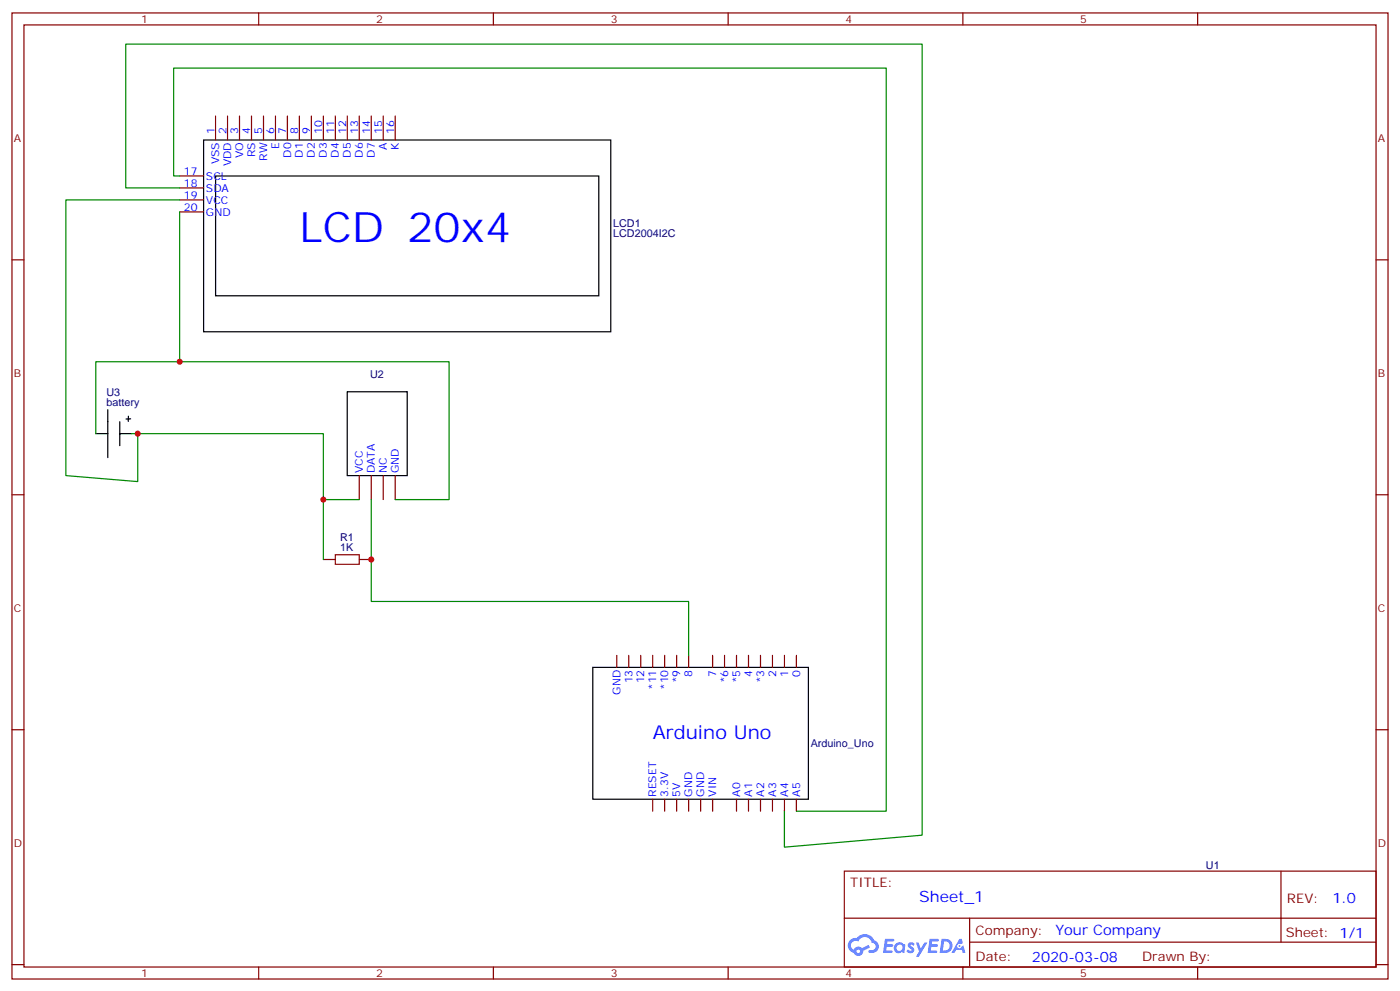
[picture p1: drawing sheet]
<svg xmlns="http://www.w3.org/2000/svg" width="412mm" height="292mm" viewBox="0 0 412 292" stroke-linecap="round" stroke-linejoin="round" font-family="sans-serif">
<g fill="none" stroke="#870000" stroke-width=".35">
<path d="M3.5 3.8h405.4v284.3h-405.4zM7.1 7.3h398.2v277.3h-398.2zM76.2 3.8v3.5M145.3 3.8v3.5M214.5 3.8v3.5M283.6 3.8v3.5M352.8 3.8v3.5M3.5 76.5h3.6M405.3 76.5h3.6M3.5 145.6h3.6M405.3 145.6h3.6M3.5 214.8h3.6"/>
<path d="M405.3 214.8h3.6M248.7 256.4h156.6v28.2h-156.6zM377.3 256.4v20.9M248.7 270.2h156.5M285.6 277.3h119.6M285.6 270.2v14.2M3.5 283.9h3.6M76.2 284.6v3.5M145.3 284.6v3.5M214.5 284.6v3.5M283.6 284.6v3.5M352.8 284.6v3.5"/>
<path d="M405.3 283.9h3.6"/>
</g>
<g fill="#5487ff">
<path d="M267.7 277.6a1.22 1.22 0 0 1 1.7 .2l-.4 .6a.47 .47 0 0 0-.3-.4 .47 .47 0 0 0-.5 .2l.1 .2a1.14 1.14 0 0 1 .8 1.8 1.14 1.14 0 0 1-1.9 0l-.2-.2 .5-.6 .7 .5a.29 .29 0 0 0 .3-.3 .29 .29 0 0 0-.2-.3 1.04 1.04 0 0 1-.6-1.7z"/>
<path d="M260.7 276.3h2.4l.3 .2-.2 .5-1.8 .1-.1 .8h1.5l.3 .4-.3 .4h-1.6l-.2 1.1h1.7l.2 .3-.2 .3-2.6 .1z"/>
<path d="M273.8 276.3h2.4l.3 .2-.1 .5-1.8 .1-.2 .8h1.6l.3 .4-.4 .4h-1.6l-.1 1.1h1.7l.2 .3-.2 .3-2.6 .1z"/>
<path d="M282.6 276.3h.7l.3 1.3-.6 .3a.69 .69 0 0 0-1 .3 .69 .69 0 0 0 .4 .9 .69 .69 0 0 0 .9-.6l.5-.2 .6 2.2h-.8l-.2-.9h-1.8l-.5 .9h-.8z"/>
<path d="M269.8 277.4h.8l.6 1.8 1.1-1.8h.9l-2.6 4.2h-.8l.9-1.5z"/>
<path d="M277.4 276.3l-.6 4.2h1.3a2.11 2.11 0 0 0 2.5-2.1 2.11 2.11 0 0 0-2.5-2.1zM278.1 277.1a1.39 1.39 0 0 1 1.7 1.4 1.39 1.39 0 0 1-1.8 1.3h-.3z"/>
<path d="M263.7 277.9a1.54 1.54 0 0 0-.1 2.2 1.54 1.54 0 0 0 2.2 .1l.6 .3 .3-2.3-.2-.3h-.4a1.49 1.49 0 0 0-2.4 0zM264 278.9a.94 .94 0 0 1 1.8 0 .94 .94 0 0 1-1.8 0z"/>
<path d="M250.4 276.7a2.18 2.18 0 0 0 1.1 3.7 1.44 1.44 0 0 0 1.6 .9 1.44 1.44 0 0 0 1.2-1.4l2-1.1-.5-.7-1.9 1a1.47 1.47 0 0 0-2.4 .4 1.39 1.39 0 0 1-.7-1.9 1.39 1.39 0 0 1 2-.5 2.12 2.12 0 0 1 2.2-1.3 2.12 2.12 0 0 1 1.9 1.7 1.14 1.14 0 0 1 1.1 1.4 1.14 1.14 0 0 1-1.7 .7 .43 .43 0 0 0-.5 .4 .43 .43 0 0 0 .4 .5 1.98 1.98 0 0 0 2.5-1.2 1.98 1.98 0 0 0-1.2-2.6 3.1 3.1 0 0 0-5.3-.6l-.9 .1zM252.3 280a.55 .55 0 0 1 1.1 0 .55 .55 0 0 1-1.1 0z"/>
<circle cx="282.6" cy="278.4" r=".26"/>
</g>
<path d="M60 41.2h119.9v56.4h-119.9zM63.5 51.8h112.9v35.3h-112.9zM102.3 115.3h17.6v24.7h-17.6zM28.2 127.6h3.5M31.7 120.6v14.1M35.3 124.1v7.1M35.3 127.6h3.5M37.8 122.5v1.5M38.5 123.3h-1.4M174.6 196.4h63.5v38.8h-63.5z" fill="none" stroke="#000" stroke-width=".35"/>
<g fill="none" stroke="#870000" stroke-width=".35">
<path d="M63.5 34.1v7.1M67 34.1v7.1M70.6 34.1v7.1M74.1 34.1v7.1M77.6 34.1v7.1M81.1 34.1v7.1M84.7 34.1v7.1M88.2 34.1v7.1M91.7 34.1v7.1M95.2 34.1v7.1M98.8 34.1v7.1M102.3 34.1v7.1"/>
<path d="M105.8 34.1v7.1M109.4 34.1v7.1M112.9 34.1v7.1M116.4 34.1v7.1M52.9 51.8h7.1M52.9 55.3h7.1M52.9 58.8h7.1M52.9 62.4h7.1M105.8 140v7M109.4 140v7M112.9 140v7M116.4 140v7"/>
<path d="M95.2 164.7h3.6M105.8 164.7h3.6M181.7 192.9v3.5M185.2 192.9v3.5M188.7 192.9v3.5M192.3 192.9v3.5M195.8 192.9v3.5M199.3 192.9v3.5M202.8 192.9v3.5M209.9 192.9v3.5M213.4 192.9v3.5M217 192.9v3.5"/>
<path d="M220.5 192.9v3.5M224 192.9v3.5M227.5 192.9v3.5M231.1 192.9v3.5M234.6 192.9v3.5M192.3 235.2v3.6M195.8 235.2v3.6M199.3 235.2v3.6M202.8 235.2v3.6M206.4 235.2v3.6M209.9 235.2v3.6M217 235.2v3.6"/>
<path d="M220.5 235.2v3.6M224 235.2v3.6M227.5 235.2v3.6M231.1 235.2v3.6M234.6 235.2v3.6"/>
</g>
<path d="M98.8 163.3h7v2.8h-7z" fill="none" stroke="#a10000" stroke-width=".35"/>
<circle cx="35.3" cy="127.6" r=".18" fill="#000"/>
<path d="M52.9 58.8h-33.5v81.2l21.2 1.7v-14.1M52.9 51.8h-1.7v-31.8h209.9v218.8h-26.5M52.9 55.3h-15.9v-42.3h234.6v232.8l-40.5 3.5v-10.5M52.9 62.4v44.1M28.2 127.6v-21.1h104.1v40.5h-15.9M38.8 127.6h56.4v37.1M95.2 147h10.6M109.4 147v30h93.4v15.9" fill="none" stroke="#008700" stroke-width=".35"/>
<g fill="#c00">
<circle cx="109.4" cy="164.7" r=".88"/>
<circle cx="95.3" cy="147" r=".88"/>
<circle cx="40.6" cy="127.6" r=".88"/>
<circle cx="52.9" cy="106.5" r=".88"/>
</g>
<text font-size="12.3" fill="#00f" x="88.2" y="71.2">LCD 20x4</text>
<text font-size="5.6" fill="#00f" x="192.3" y="217.6">Arduino Uno</text>
<text font-size="4.6" fill="#00f" x="270.8" y="265.4">Sheet_1</text>
<g font-size="4.2" fill="#00f">
<text x="392.5" y="265.7">1.0</text>
<text x="310.9" y="275.2">Your Company</text>
<text x="304" y="283">2020-03-08</text>
</g>
<g font-size="3.9" fill="#800">
<text x="250.5" y="261">TITLE:</text>
<text x="379.1" y="265.7">REV:</text>
<text x="287.4" y="275.2">Company:</text>
<text x="378.7" y="275.8">Sheet: 1/1</text>
<text x="287.4" y="282.9">Date:</text>
<text x="336.4" y="282.9">Drawn By:</text>
</g>
<g font-size="3.2" fill="#800">
<text x="41.6" y="6.8">1</text>
<text x="110.8" y="6.8">2</text>
<text x="179.9" y="6.8">3</text>
<text x="249.1" y="6.8">4</text>
<text x="318.2" y="6.8">5</text>
<text x="4.1" y="41.9">A</text>
<text x="405.9" y="41.9">A</text>
<text x="4.1" y="111.1">B</text>
<text x="405.9" y="111.1">B</text>
<text x="4.1" y="180.2">C</text>
<text x="405.9" y="180.2">C</text>
<text x="4.1" y="249.3">D</text>
<text x="405.9" y="249.3">D</text>
<text x="41.6" y="287.6">1</text>
<text x="110.8" y="287.6">2</text>
<text x="179.9" y="287.6">3</text>
<text x="249.1" y="287.6">4</text>
<text x="318.2" y="287.6">5</text>
</g>
<g font-size="3.2" fill="#00f">
<text x="63.1" y="39.4" transform="rotate(-90 63.1 39.4)">1</text>
<text x="66.7" y="39.4" transform="rotate(-90 66.7 39.4)">2</text>
<text x="70.2" y="39.4" transform="rotate(-90 70.2 39.4)">3</text>
<text x="73.7" y="39.4" transform="rotate(-90 73.7 39.4)">4</text>
<text x="77.3" y="39.4" transform="rotate(-90 77.3 39.4)">5</text>
<text x="80.8" y="39.4" transform="rotate(-90 80.8 39.4)">6</text>
<text x="84.3" y="39.4" transform="rotate(-90 84.3 39.4)">7</text>
<text x="87.8" y="39.4" transform="rotate(-90 87.8 39.4)">8</text>
<text x="91.4" y="39.4" transform="rotate(-90 91.4 39.4)">9</text>
<text x="94.9" y="39.4" transform="rotate(-90 94.9 39.4)">10</text>
<text x="98.4" y="39.4" transform="rotate(-90 98.4 39.4)">11</text>
<text x="102" y="39.4" transform="rotate(-90 102 39.4)">12</text>
<text x="105.5" y="39.4" transform="rotate(-90 105.5 39.4)">13</text>
<text x="109" y="39.4" transform="rotate(-90 109 39.4)">14</text>
<text x="112.5" y="39.4" transform="rotate(-90 112.5 39.4)">15</text>
<text x="116.1" y="39.4" transform="rotate(-90 116.1 39.4)">16</text>
<text x="71.6" y="46.6" transform="rotate(-90 71.6 46.6)">VO</text>
<text x="75.1" y="46.3" transform="rotate(-90 75.1 46.3)">RS</text>
<text x="78.7" y="47.3" transform="rotate(-90 78.7 47.3)">RW</text>
<text x="82.2" y="43.9" transform="rotate(-90 82.2 43.9)">E</text>
<text x="85.7" y="46.4" transform="rotate(-90 85.7 46.4)">D0</text>
<text x="89.3" y="46.4" transform="rotate(-90 89.3 46.4)">D1</text>
<text x="92.8" y="46.4" transform="rotate(-90 92.8 46.4)">D2</text>
<text x="96.3" y="46.4" transform="rotate(-90 96.3 46.4)">D3</text>
<text x="99.8" y="46.4" transform="rotate(-90 99.8 46.4)">D4</text>
<text x="103.4" y="46.4" transform="rotate(-90 103.4 46.4)">D5</text>
<text x="106.9" y="46.4" transform="rotate(-90 106.9 46.4)">D6</text>
<text x="110.4" y="46.4" transform="rotate(-90 110.4 46.4)">D7</text>
<text x="113.9" y="44.1" transform="rotate(-90 113.9 44.1)">A</text>
<text x="117.5" y="44.1" transform="rotate(-90 117.5 44.1)">K</text>
<text x="54.2" y="51.4">17</text>
<text x="60.7" y="52.8">SCL</text>
<text x="64.6" y="48.4" transform="rotate(-90 64.6 48.4)">VSS</text>
<text x="68.1" y="49" transform="rotate(-90 68.1 49)">VDD</text>
<text x="54.2" y="55">18</text>
<text x="54.2" y="58.5">19</text>
<text x="60.7" y="56.4">SDA</text>
<text x="60.7" y="59.9">VCC</text>
<text x="54.2" y="62">20</text>
<text x="60.7" y="63.4">GND</text>
<text x="106.9" y="139.3" transform="rotate(-90 106.9 139.3)">VCC</text>
<text x="110.4" y="139.3" transform="rotate(-90 110.4 139.3)">DATA</text>
<text x="113.9" y="139.3" transform="rotate(-90 113.9 139.3)">NC</text>
<text x="117.5" y="139.3" transform="rotate(-90 117.5 139.3)">GND</text>
<text x="186.3" y="201.2" transform="rotate(-90 186.3 201.2)">13</text>
<text x="189.8" y="201.2" transform="rotate(-90 189.8 201.2)">12</text>
<text x="193.3" y="203.2" transform="rotate(-90 193.3 203.2)">*11</text>
<text x="196.8" y="203.2" transform="rotate(-90 196.8 203.2)">*10</text>
<text x="200.4" y="201.2" transform="rotate(-90 200.4 201.2)">*9</text>
<text x="203.9" y="199.2" transform="rotate(-90 203.9 199.2)">8</text>
<text x="211" y="199.2" transform="rotate(-90 211 199.2)">7</text>
<text x="214.5" y="201.2" transform="rotate(-90 214.5 201.2)">*6</text>
<text x="218" y="201.2" transform="rotate(-90 218 201.2)">*5</text>
<text x="221.5" y="199.2" transform="rotate(-90 221.5 199.2)">4</text>
<text x="225.1" y="201.2" transform="rotate(-90 225.1 201.2)">*3</text>
<text x="228.6" y="199.2" transform="rotate(-90 228.6 199.2)">2</text>
<text x="232.1" y="199.2" transform="rotate(-90 232.1 199.2)">1</text>
<text x="235.7" y="199.2" transform="rotate(-90 235.7 199.2)">0</text>
<text x="182.7" y="204.4" transform="rotate(-90 182.7 204.4)">GND</text>
<text x="193.3" y="234.5" transform="rotate(-90 193.3 234.5)">RESET</text>
<text x="196.8" y="234.5" transform="rotate(-90 196.8 234.5)">3.3V</text>
<text x="200.4" y="234.5" transform="rotate(-90 200.4 234.5)">5V</text>
<text x="203.9" y="234.5" transform="rotate(-90 203.9 234.5)">GND</text>
<text x="207.4" y="234.5" transform="rotate(-90 207.4 234.5)">GND</text>
<text x="211" y="234.5" transform="rotate(-90 211 234.5)">VIN</text>
<text x="218" y="234.5" transform="rotate(-90 218 234.5)">A0</text>
<text x="221.5" y="234.5" transform="rotate(-90 221.5 234.5)">A1</text>
<text x="225.1" y="234.5" transform="rotate(-90 225.1 234.5)">A2</text>
<text x="228.6" y="234.5" transform="rotate(-90 228.6 234.5)">A3</text>
<text x="232.1" y="234.5" transform="rotate(-90 232.1 234.5)">A4</text>
<text x="235.7" y="234.5" transform="rotate(-90 235.7 234.5)">A5</text>
</g>
<g font-size="3.2" fill="#000080">
<text x="180.6" y="69.7">LCD2004I2C</text>
<text x="180.6" y="66.7">LCD1</text>
<text x="109" y="111.3">U2</text>
<text x="31.4" y="119.5">battery</text>
<text x="31.4" y="116.6">U3</text>
<text x="100.2" y="159.3">R1</text>
<text x="100.2" y="162.2">1K</text>
<text x="238.8" y="219.9">Arduino_Uno</text>
<text x="355.2" y="255.8">U1</text>
</g>
</svg>
